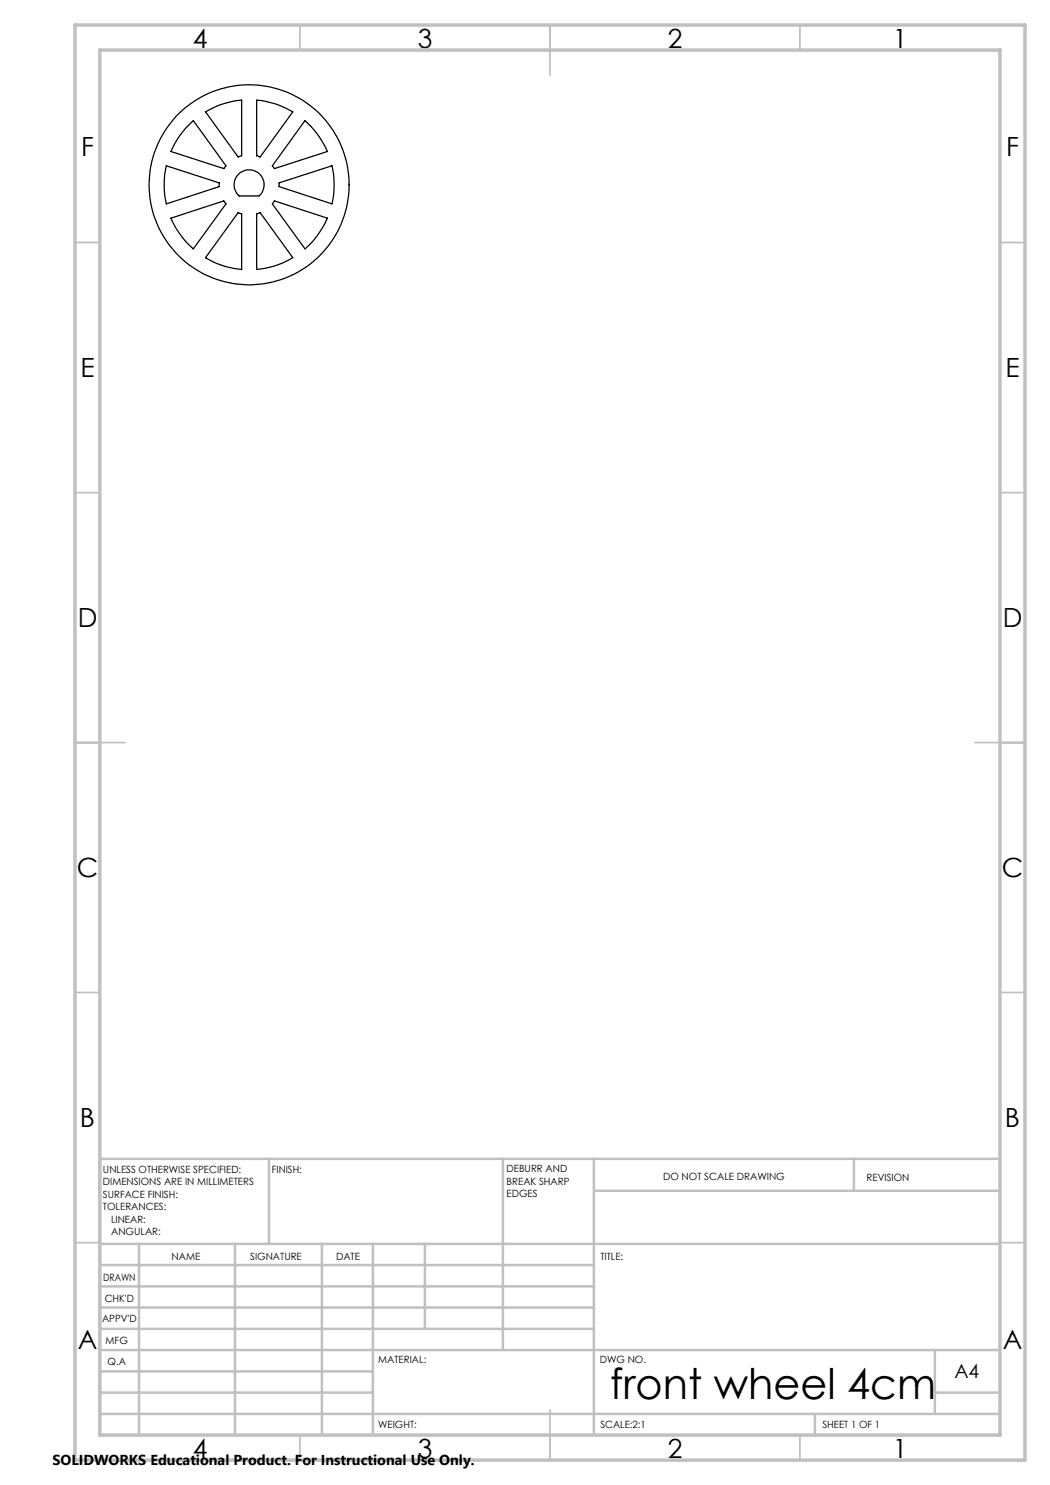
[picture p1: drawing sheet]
<svg xmlns="http://www.w3.org/2000/svg" width="210mm" height="297mm" viewBox="0 0 210 297" stroke-linecap="round" stroke-linejoin="round" font-family="sans-serif">
<g fill="none" stroke="#000" stroke-width=".25">
<path d="M33.3 33.2l10.6 3.4v.7l-10.6 3.5a17.2 17.2 0 0 1 0-7.6zM37.4 25.3l1.3-1.2 6.5 9.1-.4 .5-10.6-3.4 1.1-2.3zM41.1 22.4a16.5 16.5 0 0 1 7.2-2.4v11.1l-.7 .3zM47.7 34.9a3 3 0 0 1 4.3 0 3 3 0 0 1-.2 4.3h-4a2.95 2.95 0 0 1-.1-4.3zM51.3 20a17.1 17.1 0 0 1 7.3 2.4l-6.6 9-.7-.3zM55.8 36.6l10.6-3.4a17.2 17.2 0 0 1 0 7.6l-10.6-3.5zM61 24.1a17.6 17.6 0 0 1 4.5 6.2l-10.6 3.4-.4-.5zM34.2 43.6l10.6-3.4 .1 .1 .3 .5-6.5 9a17 17 0 0 1-4.5-6.2zM47.6 42.5l.7 .3v11.1a16.6 16.6 0 0 1-7.2-2.4zM51.3 42.8l.7-.3 6.6 9a17.2 17.2 0 0 1-7.3 2.4zM54.9 40.2l10.6 3.4a17.7 17.7 0 0 1-4.5 6.2l-6.5-9z"/>
<circle cx="49.8" cy="37" r="20"/>
</g>
<g fill="none" stroke="#c0c0c0" stroke-width=".35">
<path d="M60 5v5M110 5v10M160 5v5M15 48.5h5M200 48.5h5M15 98.5h5M200 98.5h5M15 148.5h10M195 148.5h10M15 198.5h5M200 198.5h5M15 248.5h5"/>
<path d="M200 248.5h5M60 287v5M110 282v10M160 287v5"/>
</g>
<g fill="none" stroke="#c0c0c0" stroke-width=".5">
<path d="M53.8 231.8v17M100.6 231.8v38.2M118.8 231.8v55.2M118.8 238.2h81.2M170.8 231.8v6.4M200 231.8h-180v55.2M20 248.8h180M20 257.3h98.8M20 253h98.8M27.8 248.8v38.2M47 248.8v38.2M64.4 248.8v38.2"/>
<path d="M74.6 248.8v38.2M85 248.8v17M20 265.8h98.8M20 261.5h98.8M20 278.5h54.6M20 274.3h54.6M20 270h180M187 278.5h13M187 270v12.8M20 282.8h180M163 282.8v4.2"/>
</g>
<path d="M15 5h190v287h-190zM20 10h180v277h-180z" fill="none" stroke="#c0c0c0" stroke-width=".7"/>
<text font-size="8.5" x="122" y="279.7">front wheel 4cm</text>
<g font-size="5.3">
<text x="38.5" y="9.5">4</text>
<text x="83.5" y="9.5">3</text>
<text x="133.6" y="9.5">2</text>
<text x="178.6" y="9.5">1</text>
<text x="16.2" y="31.2">F</text>
<text x="201.2" y="31.2">F</text>
<text x="16.1" y="75.5">E</text>
<text x="201.1" y="75.5">E</text>
<text x="15.5" y="125.5">D</text>
<text x="200.5" y="125.5">D</text>
<text x="15.4" y="175.5">C</text>
<text x="200.4" y="175.5">C</text>
<text x="16" y="225.5">B</text>
<text x="201" y="225.5">B</text>
<text x="15.5" y="269.7">A</text>
<text x="200.5" y="269.7">A</text>
<text x="38.5" y="291.5">4</text>
<text x="83.5" y="291.5">3</text>
<text x="133.6" y="291.5">2</text>
<text x="178.6" y="291.5">1</text>
</g>
<text font-size="3.9" x="190.9" y="275.5">A4</text>
<text font-size="2.9" x="10.5" y="292.9">SOLIDWORKS Educational Product. For Instructional Use Only.</text>
<g font-size="2">
<text x="20.6" y="234.6">UNLESS OTHERWISE SPECIFIED:</text>
<text x="20.6" y="237.1">DIMENSIONS ARE IN MILLIMETERS</text>
<text x="20.6" y="239.6">SURFACE FINISH:</text>
<text x="54.4" y="234.6">FINISH:</text>
<text x="101.3" y="234.5">DEBURR AND</text>
<text x="101.3" y="237">BREAK SHARP</text>
<text x="101.3" y="239.5">EDGES</text>
<text x="132.6" y="236">DO NOT SCALE DRAWING</text>
<text x="173.3" y="236.2">REVISION</text>
<text x="20.6" y="242.1">TOLERANCES:</text>
<text x="22.2" y="244.6">LINEAR:</text>
<text x="22.2" y="247.1">ANGULAR:</text>
<text x="34.3" y="252">NAME</text>
<text x="50" y="251.9">SIGNATURE</text>
<text x="67.2" y="251.9">DATE</text>
<text x="120.1" y="251.9">TITLE:</text>
<text x="20.6" y="256.1">DRAWN</text>
<text x="20.9" y="260.3">CHK'D</text>
<text x="20.4" y="264.4">APPV'D</text>
<text x="21.1" y="268.8">MFG</text>
<text x="21.5" y="273">Q.A</text>
<text x="75.6" y="272.5">MATERIAL:</text>
<text x="120" y="272.5">DWG NO.</text>
<text x="75.6" y="285.5">WEIGHT:</text>
<text x="120.1" y="285.6">SCALE:2:1</text>
<text x="164.5" y="285.6">SHEET 1 OF 1</text>
</g>
</svg>
